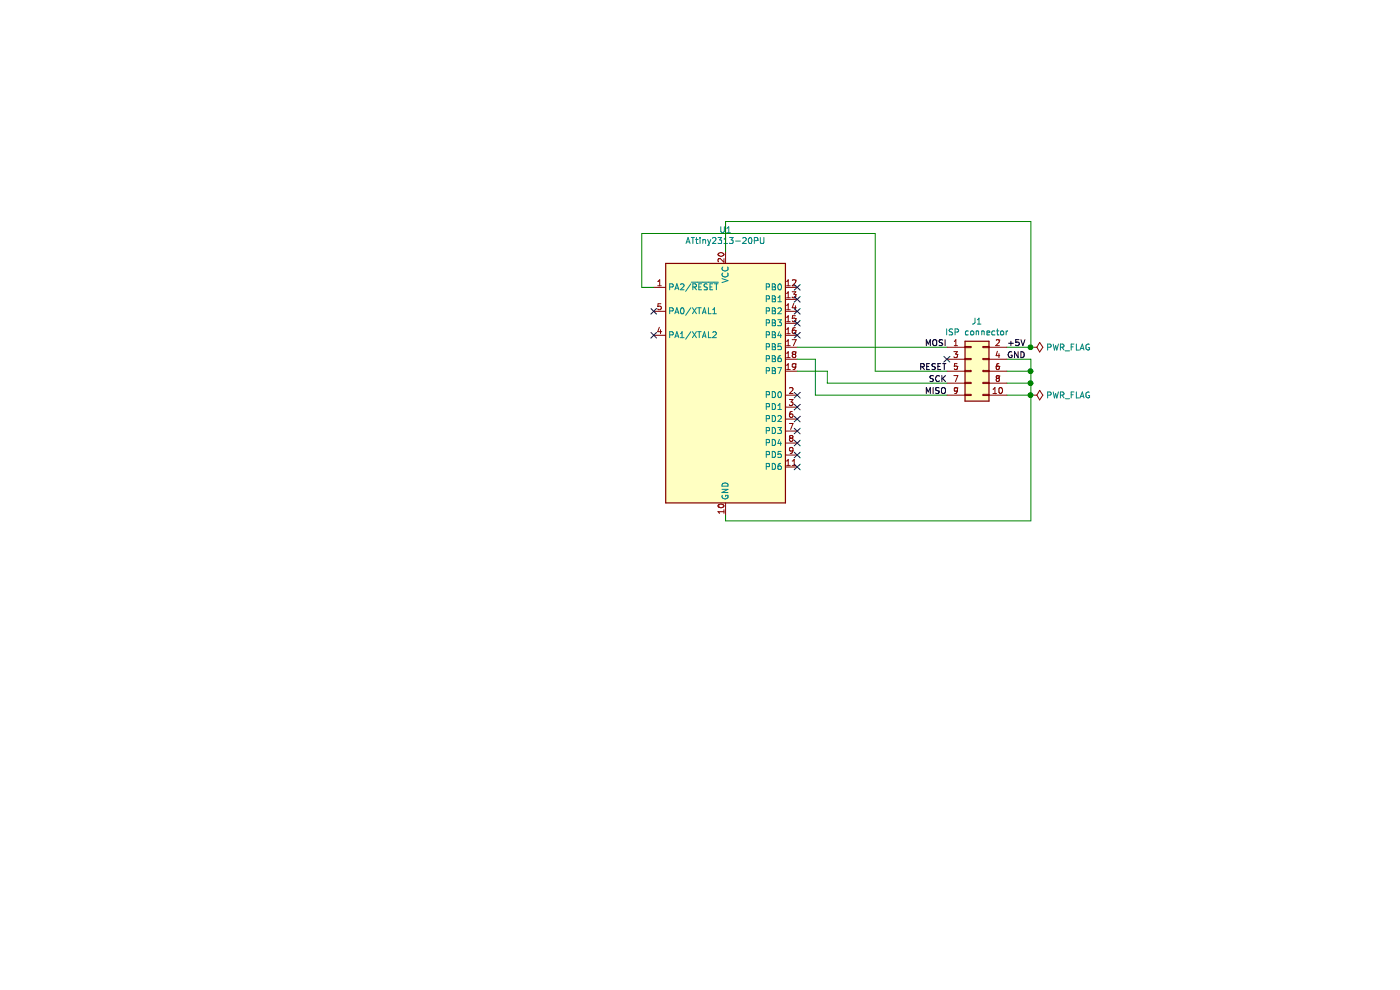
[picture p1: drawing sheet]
EESchema Schematic File Version 4
EELAYER 30 0
EELAYER END
$Descr A4 11693 8268
encoding utf-8
Sheet 1 1
Title ""
Date ""
Rev ""
Comp ""
Comment1 ""
Comment2 ""
Comment3 ""
Comment4 ""
$EndDescr
$Comp
L MCU_Microchip_ATtiny:ATtiny2313-20PU U1
U 1 1
P 5750 3200
F 0 "U1" H 5750 4481 50  0000 C CNN
F 1 "ATtiny2313-20PU" H 5750 4390 50  0000 C CNN
F 2 "Package_DIP:DIP-20_W7.62mm" H 5750 3200 50  0001 C CIN
F 3 "http://ww1.microchip.com/downloads/en/DeviceDoc/Atmel-2543-AVR-ATtiny2313_Datasheet.pdf" H 5750 3200 50  0001 C CNN
	1    5750 3200
	1    0    0    -1  
$EndComp
Wire Wire Line
	8300 3300 8300 3200
Connection ~ 8300 3100
Wire Wire Line
	8300 3100 8300 3000
Connection ~ 8300 3200
Wire Wire Line
	8300 3200 8300 3100
Text Label 8100 2900 0    50   ~ 0
+5V
Text Label 8100 3000 0    50   ~ 0
GND
Text Label 7600 2900 2    50   ~ 0
MOSI
Text Label 7600 3100 2    50   ~ 0
RESET
Text Label 7600 3200 2    50   ~ 0
SCK
Text Label 7600 3300 2    50   ~ 0
MISO
Wire Wire Line
	8300 1850 5750 1850
Wire Wire Line
	5750 1850 5750 2100
Wire Wire Line
	5750 4300 5750 4350
Wire Wire Line
	5750 4350 8300 4350
Wire Wire Line
	8100 3200 8300 3200
Wire Wire Line
	8100 3100 8300 3100
Wire Wire Line
	7000 3100 7600 3100
Wire Wire Line
	8100 3000 8300 3000
NoConn ~ 7600 3000
Wire Wire Line
	8100 2900 8300 2900
Wire Wire Line
	8100 3300 8300 3300
$Comp
L Connector_Generic:Conn_02x05_Odd_Even J1
U 1 1
P 7800 3100
F 0 "J1" H 7850 3517 50  0000 C CNN
F 1 "ISP connector" H 7850 3426 50  0000 C CNN
F 2 "Connector_PinSocket_2.54mm:PinSocket_2x05_P2.54mm_Vertical" H 7800 3100 50  0001 C CNN
F 3 "~" H 7800 3100 50  0001 C CNN
	1    7800 3100
	1    0    0    -1  
$EndComp
Wire Wire Line
	6350 2900 7600 2900
Wire Wire Line
	7000 3100 7000 1950
Wire Wire Line
	7000 1950 5050 1950
Wire Wire Line
	5050 1950 5050 2400
Wire Wire Line
	5050 2400 5150 2400
Wire Wire Line
	8300 2900 8300 1850
Wire Wire Line
	8300 4350 8300 3300
Connection ~ 8300 3300
Wire Wire Line
	6500 3300 6500 3000
Wire Wire Line
	6500 3000 6350 3000
Wire Wire Line
	6500 3300 7600 3300
Wire Wire Line
	6600 3200 6600 3100
Wire Wire Line
	6600 3100 6350 3100
Wire Wire Line
	6600 3200 7600 3200
NoConn ~ 6350 2400
NoConn ~ 6350 2500
NoConn ~ 6350 2600
NoConn ~ 6350 2700
NoConn ~ 6350 2800
NoConn ~ 5150 2600
NoConn ~ 5150 2800
NoConn ~ 6350 3300
NoConn ~ 6350 3400
NoConn ~ 6350 3500
NoConn ~ 6350 3600
NoConn ~ 6350 3700
NoConn ~ 6350 3800
NoConn ~ 6350 3900
$Comp
L power:PWR_FLAG #FLG0101
U 1 1
P 8300 2900
F 0 "#FLG0101" H 8300 2975 50  0001 C CNN
F 1 "PWR_FLAG" V 8300 3028 50  0000 L CNN
F 2 "" H 8300 2900 50  0001 C CNN
F 3 "~" H 8300 2900 50  0001 C CNN
	1    8300 2900
	0    1    1    0   
$EndComp
Connection ~ 8300 2900
$Comp
L power:PWR_FLAG #FLG0102
U 1 1
P 8300 3300
F 0 "#FLG0102" H 8300 3375 50  0001 C CNN
F 1 "PWR_FLAG" V 8300 3428 50  0000 L CNN
F 2 "" H 8300 3300 50  0001 C CNN
F 3 "~" H 8300 3300 50  0001 C CNN
	1    8300 3300
	0    1    1    0   
$EndComp
$EndSCHEMATC
